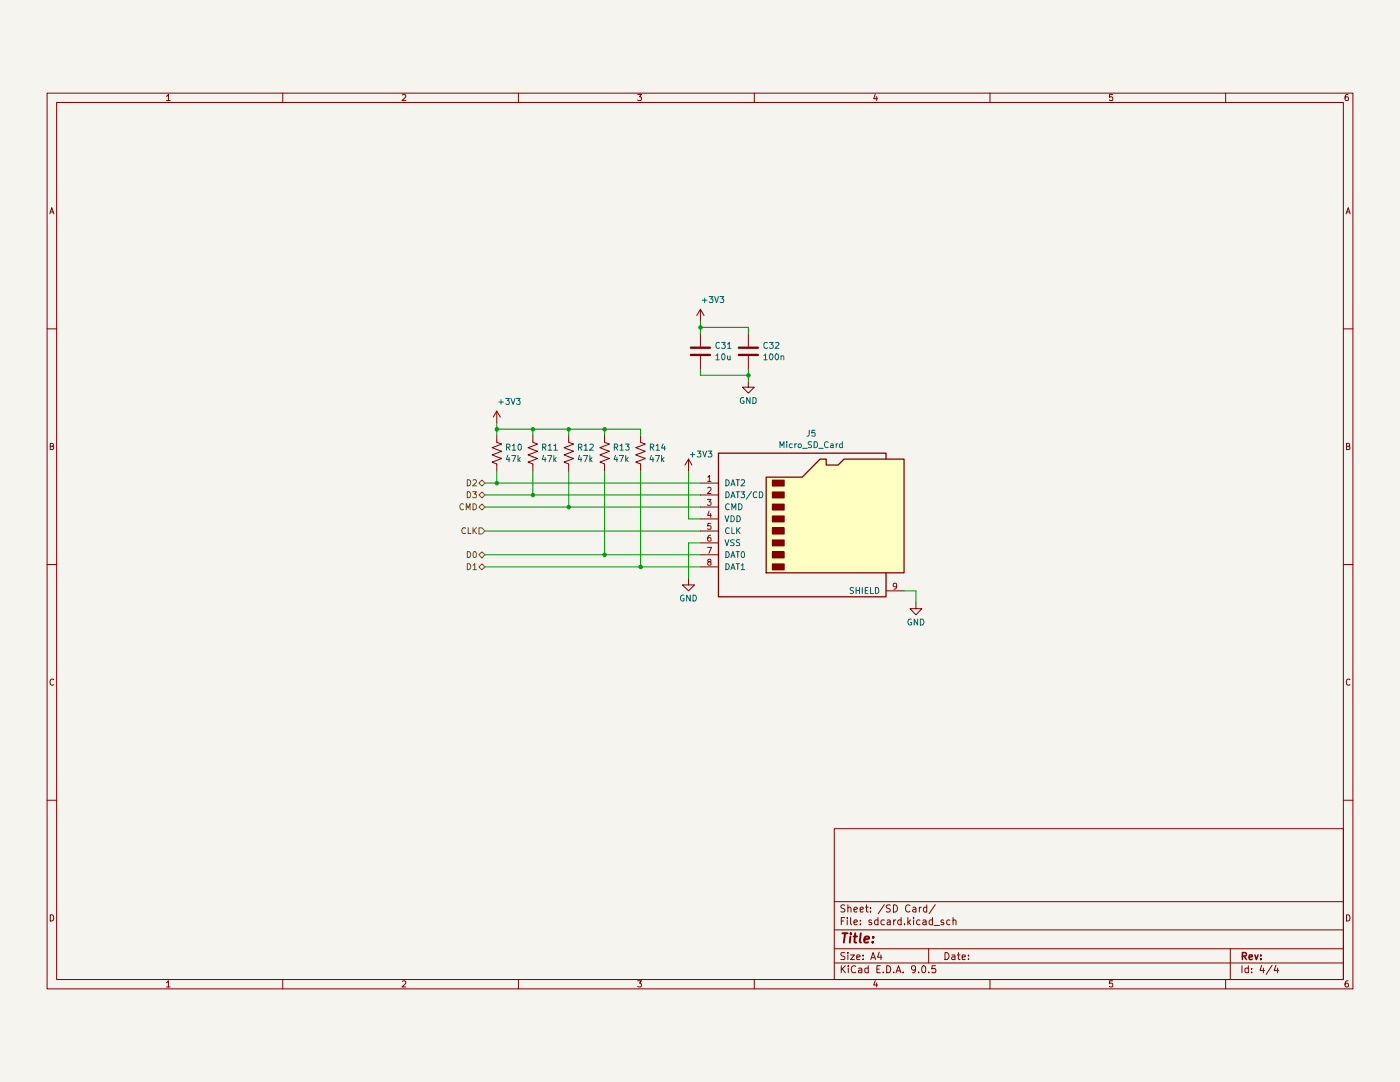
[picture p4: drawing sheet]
(kicad_sch
 (version 20260306)
 (generator "eeschema")
 (generator_version "10.0")
 (paper "A4")
 (lib_symbols
  (symbol "Connector:Micro_SD_Card"
   (pin_names
    (offset 1.016)) (exclude_from_sim no) (in_bom yes) (on_board yes)
   (in_pos_files yes)
   (duplicate_pin_numbers_are_jumpers no)
   (property "Reference" "J" (at -16.51 15.24 0) (show_name no) (do_not_autoplace no) (effects (font (size 1.27 1.27))))
   (property "Value" "Micro_SD_Card" (at 16.51 15.24 0) (show_name no) (do_not_autoplace no) (effects (font (size 1.27 1.27)) (justify right)))
   (property "Footprint" "" (at 29.21 7.62 0) (show_name no) (do_not_autoplace no) (hide yes) (effects (font (size 1.27 1.27))))
   (property "Datasheet" "http://katalog.we-online.de/em/datasheet/693072010801.pdf" (at 0 0 0) (show_name no) (do_not_autoplace no) (hide yes) (effects (font (size 1.27 1.27))))
   (property "Description" "Micro SD Card Socket" (at 0 0 0) (show_name no) (do_not_autoplace no) (hide yes) (effects (font (size 1.27 1.27))))
   (symbol "Micro_SD_Card_0_1"
    (polyline (pts (xy -8.89 -11.43) (xy -8.89 8.89) (xy -1.27 8.89) (xy 2.54 12.7) (xy 3.81 12.7) (xy 3.81 11.43) (xy 6.35 11.43) (xy 7.62 12.7) (xy 20.32 12.7) (xy 20.32 -11.43) (xy -8.89 -11.43)) (stroke (width 0.254) (type default)) (fill (type background)))
    (rectangle (start -7.62 8.255) (end -5.08 6.985) (stroke (width 0) (type default)) (fill (type outline)))
    (rectangle (start -7.62 5.715) (end -5.08 4.445) (stroke (width 0) (type default)) (fill (type outline)))
    (rectangle (start -7.62 3.175) (end -5.08 1.905) (stroke (width 0) (type default)) (fill (type outline)))
    (rectangle (start -7.62 0.635) (end -5.08 -0.635) (stroke (width 0) (type default)) (fill (type outline)))
    (rectangle (start -7.62 -1.905) (end -5.08 -3.175) (stroke (width 0) (type default)) (fill (type outline)))
    (rectangle (start -7.62 -4.445) (end -5.08 -5.715) (stroke (width 0) (type default)) (fill (type outline)))
    (rectangle (start -7.62 -6.985) (end -5.08 -8.255) (stroke (width 0) (type default)) (fill (type outline)))
    (rectangle (start -7.62 -9.525) (end -5.08 -10.795) (stroke (width 0) (type default)) (fill (type outline)))
    (polyline (pts (xy 16.51 12.7) (xy 16.51 13.97) (xy -19.05 13.97) (xy -19.05 -16.51) (xy 16.51 -16.51) (xy 16.51 -11.43)) (stroke (width 0.254) (type default)) (fill (type none))))
   (symbol "Micro_SD_Card_1_1"
    (pin bidirectional line (at -22.86 7.62 0) (length 3.81) (name "DAT2" (effects (font (size 1.27 1.27)))) (number "1" (effects (font (size 1.27 1.27)))))
    (pin bidirectional line (at -22.86 5.08 0) (length 3.81) (name "DAT3/CD" (effects (font (size 1.27 1.27)))) (number "2" (effects (font (size 1.27 1.27)))))
    (pin input line (at -22.86 2.54 0) (length 3.81) (name "CMD" (effects (font (size 1.27 1.27)))) (number "3" (effects (font (size 1.27 1.27)))))
    (pin power_in line (at -22.86 0 0) (length 3.81) (name "VDD" (effects (font (size 1.27 1.27)))) (number "4" (effects (font (size 1.27 1.27)))))
    (pin input line (at -22.86 -2.54 0) (length 3.81) (name "CLK" (effects (font (size 1.27 1.27)))) (number "5" (effects (font (size 1.27 1.27)))))
    (pin power_in line (at -22.86 -5.08 0) (length 3.81) (name "VSS" (effects (font (size 1.27 1.27)))) (number "6" (effects (font (size 1.27 1.27)))))
    (pin bidirectional line (at -22.86 -7.62 0) (length 3.81) (name "DAT0" (effects (font (size 1.27 1.27)))) (number "7" (effects (font (size 1.27 1.27)))))
    (pin bidirectional line (at -22.86 -10.16 0) (length 3.81) (name "DAT1" (effects (font (size 1.27 1.27)))) (number "8" (effects (font (size 1.27 1.27)))))
    (pin passive line (at 20.32 -15.24 180) (length 3.81) (name "SHIELD" (effects (font (size 1.27 1.27)))) (number "9" (effects (font (size 1.27 1.27))))))
   (embedded_fonts no))
  (symbol "Device:C"
   (pin_numbers (hide yes))
   (pin_names
    (offset 0.254)) (exclude_from_sim no) (in_bom yes) (on_board yes)
   (in_pos_files yes)
   (duplicate_pin_numbers_are_jumpers no)
   (property "Reference" "C" (at 0.635 2.54 0) (show_name no) (do_not_autoplace no) (effects (font (size 1.27 1.27)) (justify left)))
   (property "Value" "C" (at 0.635 -2.54 0) (show_name no) (do_not_autoplace no) (effects (font (size 1.27 1.27)) (justify left)))
   (property "Footprint" "" (at 0.9652 -3.81 0) (show_name no) (do_not_autoplace no) (hide yes) (effects (font (size 1.27 1.27))))
   (property "Datasheet" "" (at 0 0 0) (show_name no) (do_not_autoplace no) (hide yes) (effects (font (size 1.27 1.27))))
   (property "Description" "Unpolarized capacitor" (at 0 0 0) (show_name no) (do_not_autoplace no) (hide yes) (effects (font (size 1.27 1.27))))
   (symbol "C_0_1"
    (polyline (pts (xy -2.032 0.762) (xy 2.032 0.762)) (stroke (width 0.508) (type default)) (fill (type none)))
    (polyline (pts (xy -2.032 -0.762) (xy 2.032 -0.762)) (stroke (width 0.508) (type default)) (fill (type none))))
   (symbol "C_1_1"
    (pin passive line (at 0 3.81 270) (length 2.794) (name "" (effects (font (size 1.27 1.27)))) (number "1" (effects (font (size 1.27 1.27)))))
    (pin passive line (at 0 -3.81 90) (length 2.794) (name "" (effects (font (size 1.27 1.27)))) (number "2" (effects (font (size 1.27 1.27))))))
   (embedded_fonts no))
  (symbol "Device:R_US"
   (pin_numbers (hide yes))
   (pin_names
    (offset 0)) (exclude_from_sim no) (in_bom yes) (on_board yes)
   (in_pos_files yes)
   (duplicate_pin_numbers_are_jumpers no)
   (property "Reference" "R" (at 2.54 0 90) (show_name no) (do_not_autoplace no) (effects (font (size 1.27 1.27))))
   (property "Value" "R_US" (at -2.54 0 90) (show_name no) (do_not_autoplace no) (effects (font (size 1.27 1.27))))
   (property "Footprint" "" (at 1.016 -0.254 90) (show_name no) (do_not_autoplace no) (hide yes) (effects (font (size 1.27 1.27))))
   (property "Datasheet" "" (at 0 0 0) (show_name no) (do_not_autoplace no) (hide yes) (effects (font (size 1.27 1.27))))
   (property "Description" "Resistor, US symbol" (at 0 0 0) (show_name no) (do_not_autoplace no) (hide yes) (effects (font (size 1.27 1.27))))
   (symbol "R_US_0_1"
    (polyline (pts (xy 0 2.286) (xy 0 2.54)) (stroke (width 0) (type default)) (fill (type none)))
    (polyline (pts (xy 0 2.286) (xy 1.016 1.905) (xy 0 1.524) (xy -1.016 1.143) (xy 0 0.762)) (stroke (width 0) (type default)) (fill (type none)))
    (polyline (pts (xy 0 0.762) (xy 1.016 0.381) (xy 0 0) (xy -1.016 -0.381) (xy 0 -0.762)) (stroke (width 0) (type default)) (fill (type none)))
    (polyline (pts (xy 0 -0.762) (xy 1.016 -1.143) (xy 0 -1.524) (xy -1.016 -1.905) (xy 0 -2.286)) (stroke (width 0) (type default)) (fill (type none)))
    (polyline (pts (xy 0 -2.286) (xy 0 -2.54)) (stroke (width 0) (type default)) (fill (type none))))
   (symbol "R_US_1_1"
    (pin passive line (at 0 3.81 270) (length 1.27) (name "" (effects (font (size 1.27 1.27)))) (number "1" (effects (font (size 1.27 1.27)))))
    (pin passive line (at 0 -3.81 90) (length 1.27) (name "" (effects (font (size 1.27 1.27)))) (number "2" (effects (font (size 1.27 1.27))))))
   (embedded_fonts no))
  (symbol "power:+2V8"
   (power global)
   (pin_names
    (offset 0)) (exclude_from_sim no) (in_bom yes) (on_board yes)
   (in_pos_files yes)
   (duplicate_pin_numbers_are_jumpers no)
   (property "Reference" "#PWR" (at 0 -3.81 0) (show_name no) (do_not_autoplace no) (hide yes) (effects (font (size 1.27 1.27))))
   (property "Value" "+2V8" (at 0 3.556 0) (show_name no) (do_not_autoplace no) (effects (font (size 1.27 1.27))))
   (property "Footprint" "" (at 0 0 0) (show_name no) (do_not_autoplace no) (hide yes) (effects (font (size 1.27 1.27))))
   (property "Datasheet" "" (at 0 0 0) (show_name no) (do_not_autoplace no) (hide yes) (effects (font (size 1.27 1.27))))
   (property "Description" "Power symbol creates a global label with name \"+2V8\"" (at 0 0 0) (show_name no) (do_not_autoplace no) (hide yes) (effects (font (size 1.27 1.27))))
   (symbol "+2V8_0_1"
    (polyline (pts (xy -0.762 1.27) (xy 0 2.54)) (stroke (width 0) (type default)) (fill (type none)))
    (polyline (pts (xy 0 2.54) (xy 0.762 1.27)) (stroke (width 0) (type default)) (fill (type none)))
    (polyline (pts (xy 0 0) (xy 0 2.54)) (stroke (width 0) (type default)) (fill (type none))))
   (symbol "+2V8_1_1"
    (pin power_in line (at 0 0 90) (length 0) (hide yes) (name "+2V8" (effects (font (size 1.27 1.27)))) (number "1" (effects (font (size 1.27 1.27))))))
   (embedded_fonts no))
  (symbol "power:GND"
   (power global)
   (pin_names
    (offset 0)) (exclude_from_sim no) (in_bom yes) (on_board yes)
   (in_pos_files yes)
   (duplicate_pin_numbers_are_jumpers no)
   (property "Reference" "#PWR" (at 0 -6.35 0) (show_name no) (do_not_autoplace no) (hide yes) (effects (font (size 1.27 1.27))))
   (property "Value" "GND" (at 0 -3.81 0) (show_name no) (do_not_autoplace no) (effects (font (size 1.27 1.27))))
   (property "Footprint" "" (at 0 0 0) (show_name no) (do_not_autoplace no) (hide yes) (effects (font (size 1.27 1.27))))
   (property "Datasheet" "" (at 0 0 0) (show_name no) (do_not_autoplace no) (hide yes) (effects (font (size 1.27 1.27))))
   (property "Description" "Power symbol creates a global label with name \"GND\" , ground" (at 0 0 0) (show_name no) (do_not_autoplace no) (hide yes) (effects (font (size 1.27 1.27))))
   (symbol "GND_0_1"
    (polyline (pts (xy 0 0) (xy 0 -1.27) (xy 1.27 -1.27) (xy 0 -2.54) (xy -1.27 -1.27) (xy 0 -1.27)) (stroke (width 0) (type default)) (fill (type none))))
   (symbol "GND_1_1"
    (pin power_in line (at 0 0 270) (length 0) (hide yes) (name "GND" (effects (font (size 1.27 1.27)))) (number "1" (effects (font (size 1.27 1.27))))))
   (embedded_fonts no)))
 (junction
  (at 128.27 81.28)
  (diameter 0)
  (color 0 0 0 0))
 (junction
  (at 113.03 81.28)
  (diameter 0)
  (color 0 0 0 0))
 (junction
  (at 128.27 107.95)
  (diameter 0)
  (color 0 0 0 0))
 (junction
  (at 105.41 81.28)
  (diameter 0)
  (color 0 0 0 0))
 (junction
  (at 113.03 95.25)
  (diameter 0)
  (color 0 0 0 0))
 (junction
  (at 158.75 69.85)
  (diameter 0)
  (color 0 0 0 0))
 (junction
  (at 148.59 59.69)
  (diameter 0)
  (color 0 0 0 0))
 (junction
  (at 120.65 81.28)
  (diameter 0)
  (color 0 0 0 0))
 (junction
  (at 105.41 92.71)
  (diameter 0)
  (color 0 0 0 0))
 (junction
  (at 135.89 110.49)
  (diameter 0)
  (color 0 0 0 0))
 (junction
  (at 120.65 97.79)
  (diameter 0)
  (color 0 0 0 0))
 (wire
  (pts (xy 113.03 95.25) (xy 148.59 95.25))
  (stroke (width 0) (type default)))
 (wire
  (pts (xy 146.05 90.17) (xy 146.05 100.33))
  (stroke (width 0) (type default)))
 (wire
  (pts (xy 158.75 69.85) (xy 158.75 71.12))
  (stroke (width 0) (type default)))
 (wire
  (pts (xy 105.41 80.01) (xy 105.41 81.28))
  (stroke (width 0) (type default)))
 (wire
  (pts (xy 113.03 81.28) (xy 113.03 82.55))
  (stroke (width 0) (type default)))
 (wire
  (pts (xy 146.05 105.41) (xy 148.59 105.41))
  (stroke (width 0) (type default)))
 (wire
  (pts (xy 113.03 81.28) (xy 120.65 81.28))
  (stroke (width 0) (type default)))
 (wire
  (pts (xy 102.87 95.25) (xy 113.03 95.25))
  (stroke (width 0) (type default)))
 (wire
  (pts (xy 120.65 81.28) (xy 120.65 82.55))
  (stroke (width 0) (type default)))
 (wire
  (pts (xy 120.65 81.28) (xy 128.27 81.28))
  (stroke (width 0) (type default)))
 (wire
  (pts (xy 158.75 68.58) (xy 158.75 69.85))
  (stroke (width 0) (type default)))
 (wire
  (pts (xy 158.75 59.69) (xy 158.75 60.96))
  (stroke (width 0) (type default)))
 (wire
  (pts (xy 148.59 68.58) (xy 148.59 69.85))
  (stroke (width 0) (type default)))
 (wire
  (pts (xy 148.59 58.42) (xy 148.59 59.69))
  (stroke (width 0) (type default)))
 (wire
  (pts (xy 128.27 81.28) (xy 128.27 82.55))
  (stroke (width 0) (type default)))
 (wire
  (pts (xy 113.03 90.17) (xy 113.03 95.25))
  (stroke (width 0) (type default)))
 (wire
  (pts (xy 120.65 90.17) (xy 120.65 97.79))
  (stroke (width 0) (type default)))
 (wire
  (pts (xy 102.87 92.71) (xy 105.41 92.71))
  (stroke (width 0) (type default)))
 (wire
  (pts (xy 135.89 81.28) (xy 135.89 82.55))
  (stroke (width 0) (type default)))
 (wire
  (pts (xy 102.87 110.49) (xy 135.89 110.49))
  (stroke (width 0) (type default)))
 (wire
  (pts (xy 120.65 97.79) (xy 148.59 97.79))
  (stroke (width 0) (type default)))
 (wire
  (pts (xy 146.05 113.03) (xy 146.05 105.41))
  (stroke (width 0) (type default)))
 (wire
  (pts (xy 105.41 81.28) (xy 113.03 81.28))
  (stroke (width 0) (type default)))
 (wire
  (pts (xy 128.27 81.28) (xy 135.89 81.28))
  (stroke (width 0) (type default)))
 (wire
  (pts (xy 194.31 118.11) (xy 194.31 115.57))
  (stroke (width 0) (type default)))
 (wire
  (pts (xy 135.89 90.17) (xy 135.89 110.49))
  (stroke (width 0) (type default)))
 (wire
  (pts (xy 102.87 97.79) (xy 120.65 97.79))
  (stroke (width 0) (type default)))
 (wire
  (pts (xy 128.27 90.17) (xy 128.27 107.95))
  (stroke (width 0) (type default)))
 (wire
  (pts (xy 148.59 69.85) (xy 158.75 69.85))
  (stroke (width 0) (type default)))
 (wire
  (pts (xy 194.31 115.57) (xy 191.77 115.57))
  (stroke (width 0) (type default)))
 (wire
  (pts (xy 148.59 59.69) (xy 148.59 60.96))
  (stroke (width 0) (type default)))
 (wire
  (pts (xy 105.41 81.28) (xy 105.41 82.55))
  (stroke (width 0) (type default)))
 (wire
  (pts (xy 105.41 92.71) (xy 105.41 90.17))
  (stroke (width 0) (type default)))
 (wire
  (pts (xy 148.59 59.69) (xy 158.75 59.69))
  (stroke (width 0) (type default)))
 (wire
  (pts (xy 128.27 107.95) (xy 148.59 107.95))
  (stroke (width 0) (type default)))
 (wire
  (pts (xy 105.41 92.71) (xy 148.59 92.71))
  (stroke (width 0) (type default)))
 (wire
  (pts (xy 102.87 107.95) (xy 128.27 107.95))
  (stroke (width 0) (type default)))
 (wire
  (pts (xy 102.87 102.87) (xy 148.59 102.87))
  (stroke (width 0) (type default)))
 (wire
  (pts (xy 146.05 100.33) (xy 148.59 100.33))
  (stroke (width 0) (type default)))
 (wire
  (pts (xy 135.89 110.49) (xy 148.59 110.49))
  (stroke (width 0) (type default)))
 (hierarchical_label "D2"
  (shape bidirectional)
  (at 102.87 92.71 180)
  (effects (font (size 1.27 1.27)) (justify right)))
 (hierarchical_label "CMD"
  (shape bidirectional)
  (at 102.87 97.79 180)
  (effects (font (size 1.27 1.27)) (justify right)))
 (hierarchical_label "D0"
  (shape bidirectional)
  (at 102.87 107.95 180)
  (effects (font (size 1.27 1.27)) (justify right)))
 (hierarchical_label "D3"
  (shape bidirectional)
  (at 102.87 95.25 180)
  (effects (font (size 1.27 1.27)) (justify right)))
 (hierarchical_label "CLK"
  (shape input)
  (at 102.87 102.87 180)
  (effects (font (size 1.27 1.27)) (justify right)))
 (hierarchical_label "D1"
  (shape bidirectional)
  (at 102.87 110.49 180)
  (effects (font (size 1.27 1.27)) (justify right)))
 (symbol
  (lib_id "Device:C")
  (at 148.59 64.77 0)
  (unit 1)
  (body_style 1)
  (exclude_from_sim no)
  (in_bom yes)
  (on_board yes)
  (in_pos_files yes)
  (dnp no)
  (fields_autoplaced yes)
  (property "Reference" "C31" (at 151.511 63.5579 0) (show_name no) (do_not_autoplace no) (effects (font (size 1.27 1.27)) (justify left)))
  (property "Value" "10u" (at 151.511 65.9821 0) (show_name no) (do_not_autoplace no) (effects (font (size 1.27 1.27)) (justify left)))
  (property "Footprint" "Capacitor_SMD:C_0603_1608Metric_Pad1.08x0.95mm_HandSolder" (at 149.5552 68.58 0) (hide yes) (show_name no) (do_not_autoplace no) (effects (font (size 1.27 1.27))))
  (property "Datasheet" "" (at 148.59 64.77 0) (hide yes) (show_name no) (do_not_autoplace no) (effects (font (size 1.27 1.27))))
  (property "Description" "" (at 148.59 64.77 0) (hide yes) (show_name no) (do_not_autoplace no) (effects (font (size 1.27 1.27))))
  (pin "1")
  (pin "2"))
 (symbol
  (lib_id "power:+2V8")
  (at 146.05 90.17 0)
  (unit 1)
  (body_style 1)
  (exclude_from_sim no)
  (in_bom yes)
  (on_board yes)
  (in_pos_files yes)
  (dnp no)
  (property "Reference" "#PWR060" (at 146.05 93.98 0) (hide yes) (show_name no) (do_not_autoplace no) (effects (font (size 1.27 1.27))))
  (property "Value" "+3V3" (at 146.05 86.614 0) (show_name no) (do_not_autoplace no) (effects (font (size 1.27 1.27)) (justify left)))
  (property "Footprint" "" (at 146.05 90.17 0) (hide yes) (show_name no) (do_not_autoplace no) (effects (font (size 1.27 1.27))))
  (property "Datasheet" "" (at 146.05 90.17 0) (hide yes) (show_name no) (do_not_autoplace no) (effects (font (size 1.27 1.27))))
  (property "Description" "" (at 146.05 90.17 0) (hide yes) (show_name no) (do_not_autoplace no) (effects (font (size 1.27 1.27))))
  (pin "1"))
 (symbol
  (lib_id "Connector:Micro_SD_Card")
  (at 171.45 100.33 0)
  (unit 1)
  (body_style 1)
  (exclude_from_sim no)
  (in_bom yes)
  (on_board yes)
  (in_pos_files yes)
  (dnp no)
  (fields_autoplaced yes)
  (property "Reference" "J5" (at 172.085 82.2157 0) (show_name no) (do_not_autoplace no) (effects (font (size 1.27 1.27))))
  (property "Value" "Micro_SD_Card" (at 172.085 84.6399 0) (show_name no) (do_not_autoplace no) (effects (font (size 1.27 1.27))))
  (property "Footprint" "canhw_footprints:microSD_Molex_WM6698CT-ND" (at 200.66 92.71 0) (hide yes) (show_name no) (do_not_autoplace no) (effects (font (size 1.27 1.27))))
  (property "Datasheet" "http://katalog.we-online.de/em/datasheet/693072010801.pdf" (at 171.45 100.33 0) (hide yes) (show_name no) (do_not_autoplace no) (effects (font (size 1.27 1.27))))
  (property "Description" "" (at 171.45 100.33 0) (hide yes) (show_name no) (do_not_autoplace no) (effects (font (size 1.27 1.27))))
  (pin "1")
  (pin "2")
  (pin "3")
  (pin "4")
  (pin "5")
  (pin "6")
  (pin "7")
  (pin "8")
  (pin "9"))
 (symbol
  (lib_id "Device:R_US")
  (at 120.65 86.36 0)
  (unit 1)
  (body_style 1)
  (exclude_from_sim no)
  (in_bom yes)
  (on_board yes)
  (in_pos_files yes)
  (dnp no)
  (fields_autoplaced yes)
  (property "Reference" "R12" (at 122.301 85.1479 0) (show_name no) (do_not_autoplace no) (effects (font (size 1.27 1.27)) (justify left)))
  (property "Value" "47k" (at 122.301 87.5721 0) (show_name no) (do_not_autoplace no) (effects (font (size 1.27 1.27)) (justify left)))
  (property "Footprint" "Resistor_SMD:R_0603_1608Metric_Pad0.98x0.95mm_HandSolder" (at 121.666 86.614 90) (hide yes) (show_name no) (do_not_autoplace no) (effects (font (size 1.27 1.27))))
  (property "Datasheet" "" (at 120.65 86.36 0) (hide yes) (show_name no) (do_not_autoplace no) (effects (font (size 1.27 1.27))))
  (property "Description" "" (at 120.65 86.36 0) (hide yes) (show_name no) (do_not_autoplace no) (effects (font (size 1.27 1.27))))
  (pin "1")
  (pin "2"))
 (symbol
  (lib_id "power:GND")
  (at 158.75 71.12 0)
  (unit 1)
  (body_style 1)
  (exclude_from_sim no)
  (in_bom yes)
  (on_board yes)
  (in_pos_files yes)
  (dnp no)
  (fields_autoplaced yes)
  (property "Reference" "#PWR063" (at 158.75 77.47 0) (hide yes) (show_name no) (do_not_autoplace no) (effects (font (size 1.27 1.27))))
  (property "Value" "GND" (at 158.75 75.2531 0) (show_name no) (do_not_autoplace no) (effects (font (size 1.27 1.27))))
  (property "Footprint" "" (at 158.75 71.12 0) (hide yes) (show_name no) (do_not_autoplace no) (effects (font (size 1.27 1.27))))
  (property "Datasheet" "" (at 158.75 71.12 0) (hide yes) (show_name no) (do_not_autoplace no) (effects (font (size 1.27 1.27))))
  (property "Description" "" (at 158.75 71.12 0) (hide yes) (show_name no) (do_not_autoplace no) (effects (font (size 1.27 1.27))))
  (pin "1"))
 (symbol
  (lib_id "Device:R_US")
  (at 105.41 86.36 0)
  (unit 1)
  (body_style 1)
  (exclude_from_sim no)
  (in_bom yes)
  (on_board yes)
  (in_pos_files yes)
  (dnp no)
  (fields_autoplaced yes)
  (property "Reference" "R10" (at 107.061 85.1479 0) (show_name no) (do_not_autoplace no) (effects (font (size 1.27 1.27)) (justify left)))
  (property "Value" "47k" (at 107.061 87.5721 0) (show_name no) (do_not_autoplace no) (effects (font (size 1.27 1.27)) (justify left)))
  (property "Footprint" "Resistor_SMD:R_0603_1608Metric_Pad0.98x0.95mm_HandSolder" (at 106.426 86.614 90) (hide yes) (show_name no) (do_not_autoplace no) (effects (font (size 1.27 1.27))))
  (property "Datasheet" "" (at 105.41 86.36 0) (hide yes) (show_name no) (do_not_autoplace no) (effects (font (size 1.27 1.27))))
  (property "Description" "" (at 105.41 86.36 0) (hide yes) (show_name no) (do_not_autoplace no) (effects (font (size 1.27 1.27))))
  (pin "1")
  (pin "2"))
 (symbol
  (lib_id "power:+2V8")
  (at 148.59 58.42 0)
  (unit 1)
  (body_style 1)
  (exclude_from_sim no)
  (in_bom yes)
  (on_board yes)
  (in_pos_files yes)
  (dnp no)
  (property "Reference" "#PWR062" (at 148.59 62.23 0) (hide yes) (show_name no) (do_not_autoplace no) (effects (font (size 1.27 1.27))))
  (property "Value" "+3V3" (at 148.59 53.848 0) (show_name no) (do_not_autoplace no) (effects (font (size 1.27 1.27)) (justify left)))
  (property "Footprint" "" (at 148.59 58.42 0) (hide yes) (show_name no) (do_not_autoplace no) (effects (font (size 1.27 1.27))))
  (property "Datasheet" "" (at 148.59 58.42 0) (hide yes) (show_name no) (do_not_autoplace no) (effects (font (size 1.27 1.27))))
  (property "Description" "" (at 148.59 58.42 0) (hide yes) (show_name no) (do_not_autoplace no) (effects (font (size 1.27 1.27))))
  (pin "1"))
 (symbol
  (lib_id "Device:C")
  (at 158.75 64.77 0)
  (unit 1)
  (body_style 1)
  (exclude_from_sim no)
  (in_bom yes)
  (on_board yes)
  (in_pos_files yes)
  (dnp no)
  (fields_autoplaced yes)
  (property "Reference" "C32" (at 161.671 63.5579 0) (show_name no) (do_not_autoplace no) (effects (font (size 1.27 1.27)) (justify left)))
  (property "Value" "100n" (at 161.671 65.9821 0) (show_name no) (do_not_autoplace no) (effects (font (size 1.27 1.27)) (justify left)))
  (property "Footprint" "Capacitor_SMD:C_0603_1608Metric_Pad1.08x0.95mm_HandSolder" (at 159.7152 68.58 0) (hide yes) (show_name no) (do_not_autoplace no) (effects (font (size 1.27 1.27))))
  (property "Datasheet" "" (at 158.75 64.77 0) (hide yes) (show_name no) (do_not_autoplace no) (effects (font (size 1.27 1.27))))
  (property "Description" "" (at 158.75 64.77 0) (hide yes) (show_name no) (do_not_autoplace no) (effects (font (size 1.27 1.27))))
  (pin "1")
  (pin "2"))
 (symbol
  (lib_id "Device:R_US")
  (at 135.89 86.36 0)
  (unit 1)
  (body_style 1)
  (exclude_from_sim no)
  (in_bom yes)
  (on_board yes)
  (in_pos_files yes)
  (dnp no)
  (fields_autoplaced yes)
  (property "Reference" "R14" (at 137.541 85.1479 0) (show_name no) (do_not_autoplace no) (effects (font (size 1.27 1.27)) (justify left)))
  (property "Value" "47k" (at 137.541 87.5721 0) (show_name no) (do_not_autoplace no) (effects (font (size 1.27 1.27)) (justify left)))
  (property "Footprint" "Resistor_SMD:R_0603_1608Metric_Pad0.98x0.95mm_HandSolder" (at 136.906 86.614 90) (hide yes) (show_name no) (do_not_autoplace no) (effects (font (size 1.27 1.27))))
  (property "Datasheet" "" (at 135.89 86.36 0) (hide yes) (show_name no) (do_not_autoplace no) (effects (font (size 1.27 1.27))))
  (property "Description" "" (at 135.89 86.36 0) (hide yes) (show_name no) (do_not_autoplace no) (effects (font (size 1.27 1.27))))
  (pin "1")
  (pin "2"))
 (symbol
  (lib_id "power:+2V8")
  (at 105.41 80.01 0)
  (unit 1)
  (body_style 1)
  (exclude_from_sim no)
  (in_bom yes)
  (on_board yes)
  (in_pos_files yes)
  (dnp no)
  (property "Reference" "#PWR059" (at 105.41 83.82 0) (hide yes) (show_name no) (do_not_autoplace no) (effects (font (size 1.27 1.27))))
  (property "Value" "+3V3" (at 105.41 75.438 0) (show_name no) (do_not_autoplace no) (effects (font (size 1.27 1.27)) (justify left)))
  (property "Footprint" "" (at 105.41 80.01 0) (hide yes) (show_name no) (do_not_autoplace no) (effects (font (size 1.27 1.27))))
  (property "Datasheet" "" (at 105.41 80.01 0) (hide yes) (show_name no) (do_not_autoplace no) (effects (font (size 1.27 1.27))))
  (property "Description" "" (at 105.41 80.01 0) (hide yes) (show_name no) (do_not_autoplace no) (effects (font (size 1.27 1.27))))
  (pin "1"))
 (symbol
  (lib_id "Device:R_US")
  (at 128.27 86.36 0)
  (unit 1)
  (body_style 1)
  (exclude_from_sim no)
  (in_bom yes)
  (on_board yes)
  (in_pos_files yes)
  (dnp no)
  (fields_autoplaced yes)
  (property "Reference" "R13" (at 129.921 85.1479 0) (show_name no) (do_not_autoplace no) (effects (font (size 1.27 1.27)) (justify left)))
  (property "Value" "47k" (at 129.921 87.5721 0) (show_name no) (do_not_autoplace no) (effects (font (size 1.27 1.27)) (justify left)))
  (property "Footprint" "Resistor_SMD:R_0603_1608Metric_Pad0.98x0.95mm_HandSolder" (at 129.286 86.614 90) (hide yes) (show_name no) (do_not_autoplace no) (effects (font (size 1.27 1.27))))
  (property "Datasheet" "" (at 128.27 86.36 0) (hide yes) (show_name no) (do_not_autoplace no) (effects (font (size 1.27 1.27))))
  (property "Description" "" (at 128.27 86.36 0) (hide yes) (show_name no) (do_not_autoplace no) (effects (font (size 1.27 1.27))))
  (pin "1")
  (pin "2"))
 (symbol
  (lib_id "power:GND")
  (at 146.05 113.03 0)
  (unit 1)
  (body_style 1)
  (exclude_from_sim no)
  (in_bom yes)
  (on_board yes)
  (in_pos_files yes)
  (dnp no)
  (fields_autoplaced yes)
  (property "Reference" "#PWR061" (at 146.05 119.38 0) (hide yes) (show_name no) (do_not_autoplace no) (effects (font (size 1.27 1.27))))
  (property "Value" "GND" (at 146.05 117.1631 0) (show_name no) (do_not_autoplace no) (effects (font (size 1.27 1.27))))
  (property "Footprint" "" (at 146.05 113.03 0) (hide yes) (show_name no) (do_not_autoplace no) (effects (font (size 1.27 1.27))))
  (property "Datasheet" "" (at 146.05 113.03 0) (hide yes) (show_name no) (do_not_autoplace no) (effects (font (size 1.27 1.27))))
  (property "Description" "" (at 146.05 113.03 0) (hide yes) (show_name no) (do_not_autoplace no) (effects (font (size 1.27 1.27))))
  (pin "1"))
 (symbol
  (lib_id "power:GND")
  (at 194.31 118.11 0)
  (unit 1)
  (body_style 1)
  (exclude_from_sim no)
  (in_bom yes)
  (on_board yes)
  (in_pos_files yes)
  (dnp no)
  (fields_autoplaced yes)
  (property "Reference" "#PWR064" (at 194.31 124.46 0) (hide yes) (show_name no) (do_not_autoplace no) (effects (font (size 1.27 1.27))))
  (property "Value" "GND" (at 194.31 122.2431 0) (show_name no) (do_not_autoplace no) (effects (font (size 1.27 1.27))))
  (property "Footprint" "" (at 194.31 118.11 0) (hide yes) (show_name no) (do_not_autoplace no) (effects (font (size 1.27 1.27))))
  (property "Datasheet" "" (at 194.31 118.11 0) (hide yes) (show_name no) (do_not_autoplace no) (effects (font (size 1.27 1.27))))
  (property "Description" "" (at 194.31 118.11 0) (hide yes) (show_name no) (do_not_autoplace no) (effects (font (size 1.27 1.27))))
  (pin "1"))
 (symbol
  (lib_id "Device:R_US")
  (at 113.03 86.36 0)
  (unit 1)
  (body_style 1)
  (exclude_from_sim no)
  (in_bom yes)
  (on_board yes)
  (in_pos_files yes)
  (dnp no)
  (fields_autoplaced yes)
  (property "Reference" "R11" (at 114.681 85.1479 0) (show_name no) (do_not_autoplace no) (effects (font (size 1.27 1.27)) (justify left)))
  (property "Value" "47k" (at 114.681 87.5721 0) (show_name no) (do_not_autoplace no) (effects (font (size 1.27 1.27)) (justify left)))
  (property "Footprint" "Resistor_SMD:R_0603_1608Metric_Pad0.98x0.95mm_HandSolder" (at 114.046 86.614 90) (hide yes) (show_name no) (do_not_autoplace no) (effects (font (size 1.27 1.27))))
  (property "Datasheet" "" (at 113.03 86.36 0) (hide yes) (show_name no) (do_not_autoplace no) (effects (font (size 1.27 1.27))))
  (property "Description" "" (at 113.03 86.36 0) (hide yes) (show_name no) (do_not_autoplace no) (effects (font (size 1.27 1.27))))
  (pin "1")
  (pin "2")))
